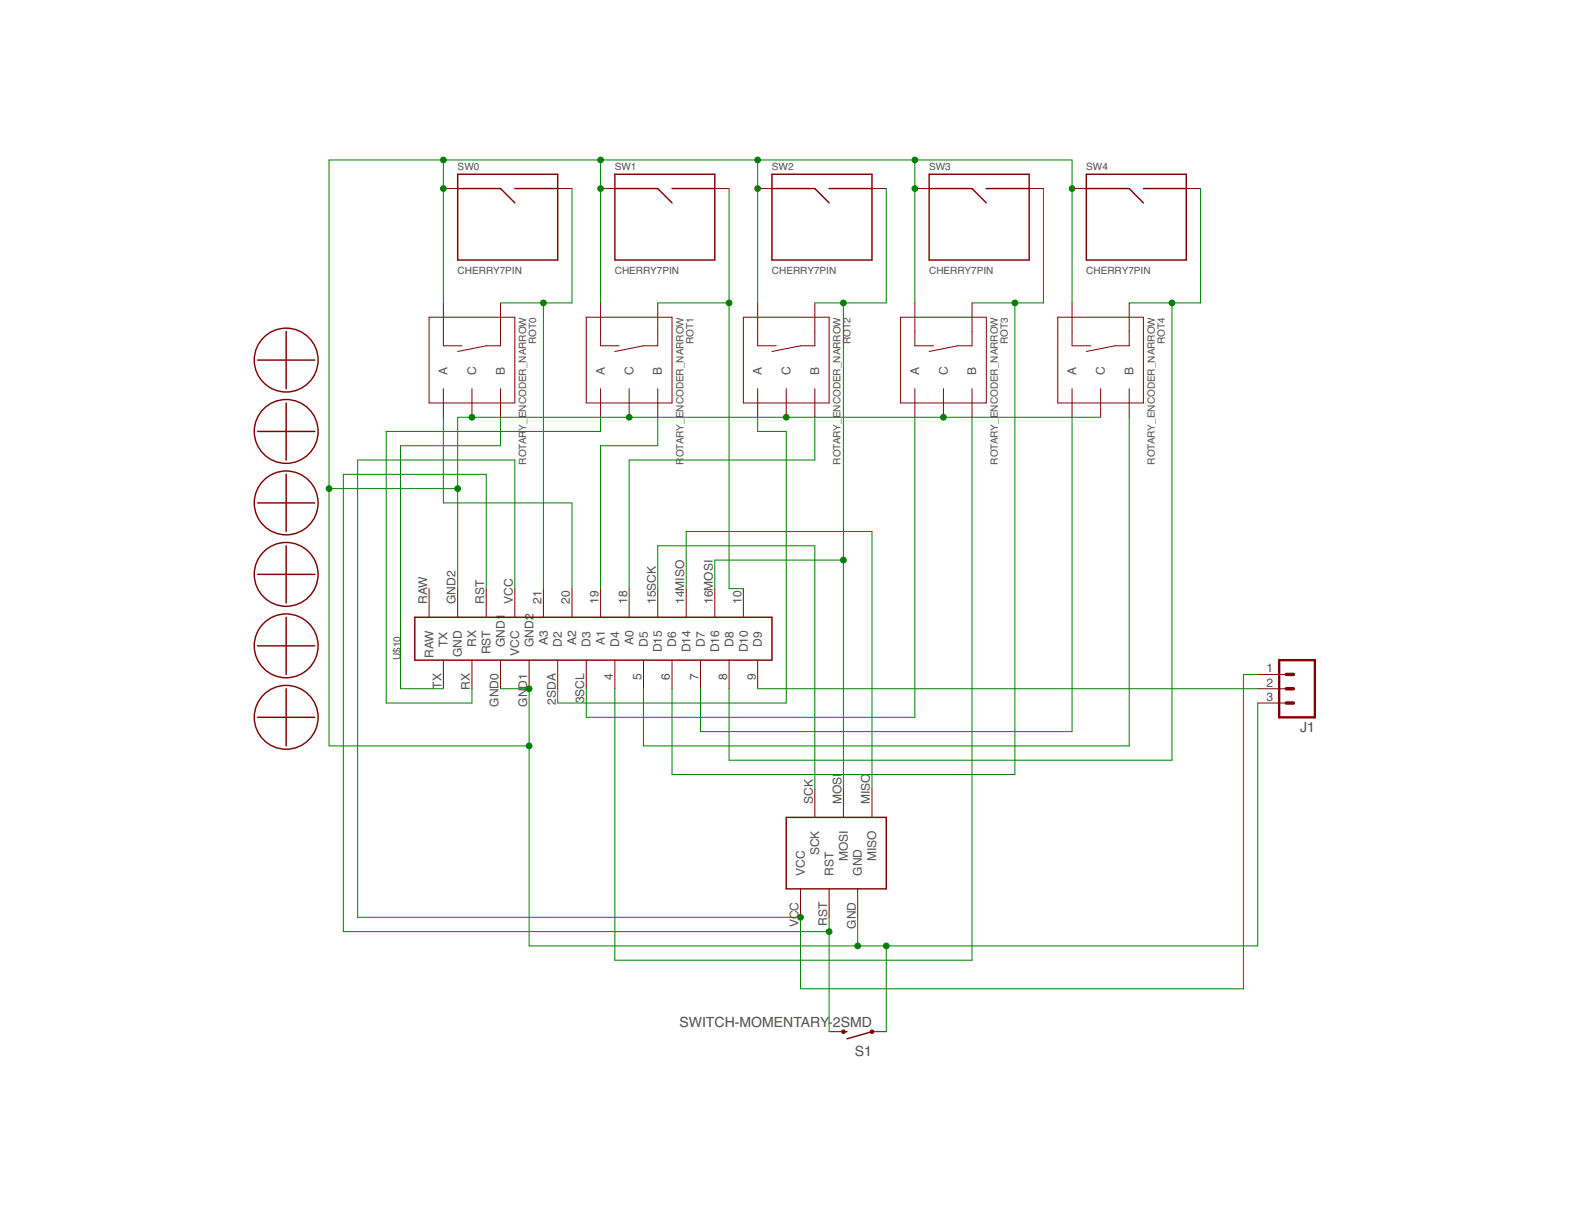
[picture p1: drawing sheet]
<?xml version="1.0" encoding="utf-8"?>
<!DOCTYPE eagle SYSTEM "eagle.dtd">
<!--
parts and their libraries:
SparkFun-Connectors: Licensing: Creative Commons ShareAlike 4.0 International - https://creativecommons.org/licenses/by-sa/4.0
-->
<eagle version="8.4.1">
<drawing>
<settings>
<setting alwaysvectorfont="no"/>
<setting verticaltext="up"/>
</settings>
<grid distance="0.1" unitdist="inch" unit="inch" style="lines" multiple="1" display="no" altdistance="0.01" altunitdist="inch" altunit="inch"/>
<schematic xreflabel="%F%N/%S.%C%R" xrefpart="/%S.%C%R">
<libraries>
<library name="GardnerCustom">
<symbols>
<symbol name="PROMICRO">
<pin name="D3" x="-10.16" y="0" length="middle"/>
<pin name="D2" x="-10.16" y="5.08" length="middle"/>
<pin name="GND2" x="-10.16" y="10.16" length="middle"/>
<pin name="GND1" x="-10.16" y="15.24" length="middle"/>
<pin name="RX" x="-10.16" y="20.32" length="middle"/>
<pin name="TX" x="-10.16" y="25.4" length="middle"/>
<pin name="D4" x="-10.16" y="-5.08" length="middle"/>
<pin name="D5" x="-10.16" y="-10.16" length="middle"/>
<pin name="D6" x="-10.16" y="-15.24" length="middle"/>
<pin name="D7" x="-10.16" y="-20.32" length="middle"/>
<pin name="D8" x="-10.16" y="-25.4" length="middle"/>
<pin name="D9" x="-10.16" y="-30.48" length="middle"/>
<pin name="D10" x="7.62" y="-27.94" length="middle" rot="R180"/>
<pin name="D16" x="7.62" y="-22.86" length="middle" rot="R180"/>
<pin name="D14" x="7.62" y="-17.78" length="middle" rot="R180"/>
<pin name="D15" x="7.62" y="-12.7" length="middle" rot="R180"/>
<pin name="A0" x="7.62" y="-7.62" length="middle" rot="R180"/>
<pin name="A1" x="7.62" y="-2.54" length="middle" rot="R180"/>
<pin name="A2" x="7.62" y="2.54" length="middle" rot="R180"/>
<pin name="A3" x="7.62" y="7.62" length="middle" rot="R180"/>
<pin name="VCC" x="7.62" y="12.7" length="middle" rot="R180"/>
<pin name="RST" x="7.62" y="17.78" length="middle" rot="R180"/>
<pin name="GND" x="7.62" y="22.86" length="middle" rot="R180"/>
<pin name="RAW" x="7.62" y="27.94" length="middle" rot="R180"/>
<wire x1="-5.08" y1="30.48" x2="-5.08" y2="-33.02" width="0.254" layer="94"/>
<wire x1="-5.08" y1="-33.02" x2="2.54" y2="-33.02" width="0.254" layer="94"/>
<wire x1="2.54" y1="-33.02" x2="2.54" y2="30.48" width="0.254" layer="94"/>
<wire x1="2.54" y1="30.48" x2="-5.08" y2="30.48" width="0.254" layer="94"/>
<text x="-5.08" y="33.02" size="1.27" layer="95">&gt;NAME</text>
</symbol>
<symbol name="ROT_ENCODER">
<pin name="SW+" x="-10.16" y="5.08" visible="off" length="middle"/>
<pin name="SW-" x="-10.16" y="-5.08" visible="off" length="middle"/>
<pin name="B" x="10.16" y="5.08" visible="pin" length="middle" rot="R180"/>
<pin name="C" x="10.16" y="0" visible="pin" length="middle" rot="R180"/>
<pin name="A" x="10.16" y="-5.08" visible="pin" length="middle" rot="R180"/>
<wire x1="-5.08" y1="5.08" x2="-2.54" y2="5.08" width="0.1524" layer="94"/>
<wire x1="-2.54" y1="5.08" x2="-2.54" y2="2.54" width="0.1524" layer="94"/>
<wire x1="-2.54" y1="2.54" x2="-1.524" y2="-2.54" width="0.1524" layer="94"/>
<wire x1="-5.08" y1="-5.08" x2="-2.54" y2="-5.08" width="0.1524" layer="94"/>
<wire x1="-2.54" y1="-5.08" x2="-2.54" y2="-1.778" width="0.1524" layer="94"/>
<wire x1="-7.62" y1="7.62" x2="7.62" y2="7.62" width="0.1524" layer="94"/>
<wire x1="7.62" y1="7.62" x2="7.62" y2="-7.62" width="0.1524" layer="94"/>
<wire x1="7.62" y1="-7.62" x2="-7.62" y2="-7.62" width="0.1524" layer="94"/>
<wire x1="-7.62" y1="-7.62" x2="-7.62" y2="7.62" width="0.1524" layer="94"/>
<text x="-7.62" y="10.16" size="1.27" layer="95">&gt;NAME</text>
<text x="-7.62" y="8.382" size="1.27" layer="96">&gt;VALUE</text>
</symbol>
<symbol name="BUTTONPAD_SMD">
<wire x1="10.16" y1="7.62" x2="10.16" y2="5.08" width="0.254" layer="94"/>
<wire x1="10.16" y1="5.08" x2="10.16" y2="-7.62" width="0.254" layer="94"/>
<wire x1="10.16" y1="-7.62" x2="-7.62" y2="-7.62" width="0.254" layer="94"/>
<wire x1="-7.62" y1="-7.62" x2="-7.62" y2="5.08" width="0.254" layer="94"/>
<wire x1="-7.62" y1="5.08" x2="-7.62" y2="7.62" width="0.254" layer="94"/>
<wire x1="-7.62" y1="7.62" x2="10.16" y2="7.62" width="0.254" layer="94"/>
<wire x1="-7.62" y1="5.08" x2="0" y2="5.08" width="0.254" layer="94"/>
<wire x1="0" y1="5.08" x2="2.54" y2="2.54" width="0.254" layer="94"/>
<wire x1="2.54" y1="5.08" x2="10.16" y2="5.08" width="0.254" layer="94"/>
<text x="-7.62" y="8.382" size="1.27" layer="95">&gt;NAME</text>
<text x="-7.62" y="-10.16" size="1.27" layer="95">&gt;VALUE</text>
<pin name="SIG2" x="12.7" y="5.08" visible="off" length="short" rot="R180"/>
<pin name="SIG1" x="-10.16" y="5.08" visible="off" length="short"/>
</symbol>
<symbol name="M3MOUNTING">
<circle x="0" y="0" radius="5.6796125" width="0.254" layer="94"/>
<wire x1="0" y1="5.08" x2="0" y2="-5.08" width="0.254" layer="94"/>
<wire x1="-5.08" y1="0" x2="5.08" y2="0" width="0.254" layer="94"/>
</symbol>
<symbol name="ICSP">
<wire x1="-12.7" y1="17.78" x2="-12.7" y2="0" width="0.254" layer="94"/>
<wire x1="-12.7" y1="0" x2="0" y2="0" width="0.254" layer="94"/>
<wire x1="0" y1="0" x2="0" y2="17.78" width="0.254" layer="94"/>
<wire x1="0" y1="17.78" x2="-12.7" y2="17.78" width="0.254" layer="94"/>
<pin name="MISO" x="-17.78" y="15.24" length="middle"/>
<pin name="GND" x="5.08" y="12.7" length="middle" rot="R180"/>
<pin name="MOSI" x="-17.78" y="10.16" length="middle"/>
<pin name="RST" x="5.08" y="7.62" length="middle" rot="R180"/>
<pin name="VCC" x="5.08" y="2.54" length="middle" rot="R180"/>
<pin name="SCK" x="-17.78" y="5.08" length="middle"/>
</symbol>
<symbol name="SWITCH-MOMENTARY-2">
<wire x1="1.905" y1="0" x2="2.54" y2="0" width="0.254" layer="94"/>
<wire x1="-2.54" y1="0" x2="1.905" y2="1.27" width="0.254" layer="94"/>
<circle x="-2.54" y="0" radius="0.127" width="0.4064" layer="94"/>
<circle x="2.54" y="0" radius="0.127" width="0.4064" layer="94"/>
<text x="-2.54" y="2.54" size="1.778" layer="95">&gt;NAME</text>
<text x="-2.54" y="-2.54" size="1.778" layer="96">&gt;VALUE</text>
<pin name="1" x="-5.08" y="0" visible="off" length="short" direction="pas" swaplevel="2"/>
<pin name="2" x="5.08" y="0" visible="off" length="short" direction="pas" swaplevel="1" rot="R180"/>
</symbol>
</symbols>
<devicesets>
<deviceset name="ROTARY_ENCODER_NARROW">
<gates>
<gate name="G$1" symbol="ROT_ENCODER" x="0" y="0"/>
</gates>
<devices>
<device name="" package="ROTARY_ENC_NARROW">
<connects>
<connect gate="G$1" pin="A" pad="A"/>
<connect gate="G$1" pin="B" pad="B"/>
<connect gate="G$1" pin="C" pad="C"/>
<connect gate="G$1" pin="SW+" pad="SW+"/>
<connect gate="G$1" pin="SW-" pad="SW-"/>
</connects>
<technologies>
<technology name=""/>
</technologies>
</device>
</devices>
</deviceset>
<deviceset name="CHERRY7PIN">
<gates>
<gate name="G$1" symbol="BUTTONPAD_SMD" x="0" y="7.62"/>
</gates>
<devices>
<device name="" package="CHERRY5HOLE">
<connects>
<connect gate="G$1" pin="SIG1" pad="P$1"/>
<connect gate="G$1" pin="SIG2" pad="P$2"/>
</connects>
<technologies>
<technology name=""/>
</technologies>
</device>
</devices>
</deviceset>
<deviceset name="PROMICROLOCK">
<gates>
<gate name="G$1" symbol="PROMICRO" x="5.08" y="-30.48"/>
</gates>
<devices>
<device name="" package="PROMICRO-LOCK">
<connects>
<connect gate="G$1" pin="A0" pad="18"/>
<connect gate="G$1" pin="A1" pad="19"/>
<connect gate="G$1" pin="A2" pad="20"/>
<connect gate="G$1" pin="A3" pad="21"/>
<connect gate="G$1" pin="D10" pad="10"/>
<connect gate="G$1" pin="D14" pad="14MISO"/>
<connect gate="G$1" pin="D15" pad="15SCK"/>
<connect gate="G$1" pin="D16" pad="16MOSI"/>
<connect gate="G$1" pin="D2" pad="2SDA"/>
<connect gate="G$1" pin="D3" pad="3SCL"/>
<connect gate="G$1" pin="D4" pad="4"/>
<connect gate="G$1" pin="D5" pad="5"/>
<connect gate="G$1" pin="D6" pad="6"/>
<connect gate="G$1" pin="D7" pad="7"/>
<connect gate="G$1" pin="D8" pad="8"/>
<connect gate="G$1" pin="D9" pad="9"/>
<connect gate="G$1" pin="GND" pad="GND2"/>
<connect gate="G$1" pin="GND1" pad="GND0"/>
<connect gate="G$1" pin="GND2" pad="GND1"/>
<connect gate="G$1" pin="RAW" pad="RAW"/>
<connect gate="G$1" pin="RST" pad="RST"/>
<connect gate="G$1" pin="RX" pad="RX"/>
<connect gate="G$1" pin="TX" pad="TX"/>
<connect gate="G$1" pin="VCC" pad="VCC"/>
</connects>
<technologies>
<technology name=""/>
</technologies>
</device>
</devices>
</deviceset>
<deviceset name="M2MOUNT">
<gates>
<gate name="G$1" symbol="M3MOUNTING" x="0" y="0"/>
</gates>
<devices>
<device name="" package="M2MOUNT">
<technologies>
<technology name=""/>
</technologies>
</device>
</devices>
</deviceset>
<deviceset name="ICSP">
<gates>
<gate name="G$1" symbol="ICSP" x="35.56" y="-20.32"/>
</gates>
<devices>
<device name="" package="ICSP">
<connects>
<connect gate="G$1" pin="GND" pad="GND"/>
<connect gate="G$1" pin="MISO" pad="MISO"/>
<connect gate="G$1" pin="MOSI" pad="MOSI"/>
<connect gate="G$1" pin="RST" pad="RST"/>
<connect gate="G$1" pin="SCK" pad="SCK"/>
<connect gate="G$1" pin="VCC" pad="VCC"/>
</connects>
<technologies>
<technology name=""/>
</technologies>
</device>
</devices>
</deviceset>
<deviceset name="SWITCH-MOMENTARY-2" prefix="S">
<gates>
<gate name="G$1" symbol="SWITCH-MOMENTARY-2" x="0" y="0"/>
</gates>
<devices>
<device name="PTH" package="TACTILE-PTH">
<connects>
<connect gate="G$1" pin="1" pad="1"/>
<connect gate="G$1" pin="2" pad="3"/>
</connects>
<technologies>
<technology name=""/>
</technologies>
</device>
<device name="SMD" package="TACTILE_SWITCH_SMD">
<connects>
<connect gate="G$1" pin="1" pad="1"/>
<connect gate="G$1" pin="2" pad="3"/>
</connects>
<technologies>
<technology name="">
<attribute name="PROD_ID" value="SWCH-08247" constant="no"/>
</technology>
</technologies>
</device>
<device name="SMD-2" package="TACTILE_SWITCH_SMD-2">
<connects>
<connect gate="G$1" pin="1" pad="2"/>
<connect gate="G$1" pin="2" pad="1"/>
</connects>
<technologies>
<technology name=""/>
</technologies>
</device>
<device name="12MM" package="TACTILE-PTH-12MM">
<connects>
<connect gate="G$1" pin="1" pad="1"/>
<connect gate="G$1" pin="2" pad="3"/>
</connects>
<technologies>
<technology name="">
<attribute name="PROD_ID" value="SWCH-09185" constant="no"/>
</technology>
</technologies>
</device>
<device name="-SMD-1101NE" package="TACTILE-SWITCH-1101NE">
<connects>
<connect gate="G$1" pin="1" pad="P$1"/>
<connect gate="G$1" pin="2" pad="P$2"/>
</connects>
<technologies>
<technology name=""/>
</technologies>
</device>
<device name="PTH_REED" package="REED_SWITCH_PTH">
<connects>
<connect gate="G$1" pin="1" pad="P$1"/>
<connect gate="G$1" pin="2" pad="P$2"/>
</connects>
<technologies>
<technology name=""/>
</technologies>
</device>
<device name="SMD-4" package="TACTILE_SWITCH_TALL">
<connects>
<connect gate="G$1" pin="1" pad="A2"/>
<connect gate="G$1" pin="2" pad="B2"/>
</connects>
<technologies>
<technology name=""/>
</technologies>
</device>
<device name="PTH_REED2" package="REED_SWITCH_PLASTIC">
<connects>
<connect gate="G$1" pin="1" pad="P$1"/>
<connect gate="G$1" pin="2" pad="P$2"/>
</connects>
<technologies>
<technology name=""/>
</technologies>
</device>
<device name="SIDE_EZ" package="TACTILE-PTH-SIDEEZ">
<connects>
<connect gate="G$1" pin="1" pad="1"/>
<connect gate="G$1" pin="2" pad="2"/>
</connects>
<technologies>
<technology name=""/>
</technologies>
</device>
<device name="SMD-3" package="TACTILE_SWITCH_SMD-3">
<connects>
<connect gate="G$1" pin="1" pad="1"/>
<connect gate="G$1" pin="2" pad="4"/>
</connects>
<technologies>
<technology name=""/>
</technologies>
</device>
<device name="SMD-12MM" package="TACTILE-SMD-12MM">
<connects>
<connect gate="G$1" pin="1" pad="1"/>
<connect gate="G$1" pin="2" pad="3"/>
</connects>
<technologies>
<technology name=""/>
</technologies>
</device>
<device name="PTH_EZ" package="TACTILE-PTH-EZ">
<connects>
<connect gate="G$1" pin="1" pad="1"/>
<connect gate="G$1" pin="2" pad="3"/>
</connects>
<technologies>
<technology name=""/>
</technologies>
</device>
</devices>
</deviceset>
</devicesets>
</library>
<library name="SparkFun-Connectors">
<symbols>
<symbol name="M03">
<wire x1="3.81" y1="-5.08" x2="-2.54" y2="-5.08" width="0.4064" layer="94"/>
<wire x1="1.27" y1="2.54" x2="2.54" y2="2.54" width="0.6096" layer="94"/>
<wire x1="1.27" y1="0" x2="2.54" y2="0" width="0.6096" layer="94"/>
<wire x1="1.27" y1="-2.54" x2="2.54" y2="-2.54" width="0.6096" layer="94"/>
<wire x1="-2.54" y1="5.08" x2="-2.54" y2="-5.08" width="0.4064" layer="94"/>
<wire x1="3.81" y1="-5.08" x2="3.81" y2="5.08" width="0.4064" layer="94"/>
<wire x1="-2.54" y1="5.08" x2="3.81" y2="5.08" width="0.4064" layer="94"/>
<text x="-2.54" y="-7.62" size="1.778" layer="96">&gt;VALUE</text>
<text x="-2.54" y="5.842" size="1.778" layer="95">&gt;NAME</text>
<pin name="1" x="7.62" y="-2.54" visible="pad" length="middle" direction="pas" swaplevel="1" rot="R180"/>
<pin name="2" x="7.62" y="0" visible="pad" length="middle" direction="pas" swaplevel="1" rot="R180"/>
<pin name="3" x="7.62" y="2.54" visible="pad" length="middle" direction="pas" swaplevel="1" rot="R180"/>
</symbol>
</symbols>
<devicesets>
<deviceset name="M03" prefix="J" uservalue="yes">
<gates>
<gate name="G$1" symbol="M03" x="-2.54" y="0"/>
</gates>
<devices>
<device name="PTH" package="1X03">
<connects>
<connect gate="G$1" pin="1" pad="1"/>
<connect gate="G$1" pin="2" pad="2"/>
<connect gate="G$1" pin="3" pad="3"/>
</connects>
<technologies>
<technology name=""/>
</technologies>
</device>
<device name="POLAR" package="MOLEX-1X3">
<connects>
<connect gate="G$1" pin="1" pad="1"/>
<connect gate="G$1" pin="2" pad="2"/>
<connect gate="G$1" pin="3" pad="3"/>
</connects>
<technologies>
<technology name=""/>
</technologies>
</device>
<device name="SCREW" package="SCREWTERMINAL-3.5MM-3">
<connects>
<connect gate="G$1" pin="1" pad="1"/>
<connect gate="G$1" pin="2" pad="2"/>
<connect gate="G$1" pin="3" pad="3"/>
</connects>
<technologies>
<technology name="">
<attribute name="PROD_ID" value="CONN-08288" constant="no"/>
</technology>
</technologies>
</device>
<device name="LOCK" package="1X03_LOCK">
<connects>
<connect gate="G$1" pin="1" pad="1"/>
<connect gate="G$1" pin="2" pad="2"/>
<connect gate="G$1" pin="3" pad="3"/>
</connects>
<technologies>
<technology name=""/>
</technologies>
</device>
<device name="LOCK_LONGPADS" package="1X03_LOCK_LONGPADS">
<connects>
<connect gate="G$1" pin="1" pad="1"/>
<connect gate="G$1" pin="2" pad="2"/>
<connect gate="G$1" pin="3" pad="3"/>
</connects>
<technologies>
<technology name=""/>
</technologies>
</device>
<device name="POLAR_LOCK" package="MOLEX-1X3_LOCK">
<connects>
<connect gate="G$1" pin="1" pad="1"/>
<connect gate="G$1" pin="2" pad="2"/>
<connect gate="G$1" pin="3" pad="3"/>
</connects>
<technologies>
<technology name=""/>
</technologies>
</device>
<device name="SCREW_LOCK" package="SCREWTERMINAL-3.5MM-3_LOCK.007S">
<connects>
<connect gate="G$1" pin="1" pad="1"/>
<connect gate="G$1" pin="2" pad="2"/>
<connect gate="G$1" pin="3" pad="3"/>
</connects>
<technologies>
<technology name="">
<attribute name="PROD_ID" value="CONN-08288" constant="no"/>
</technology>
</technologies>
</device>
<device name="1X03_NO_SILK" package="1X03_NO_SILK">
<connects>
<connect gate="G$1" pin="1" pad="1"/>
<connect gate="G$1" pin="2" pad="2"/>
<connect gate="G$1" pin="3" pad="3"/>
</connects>
<technologies>
<technology name=""/>
</technologies>
</device>
<device name="LONGPADS" package="1X03_LONGPADS">
<connects>
<connect gate="G$1" pin="1" pad="1"/>
<connect gate="G$1" pin="2" pad="2"/>
<connect gate="G$1" pin="3" pad="3"/>
</connects>
<technologies>
<technology name=""/>
</technologies>
</device>
<device name="JST-PTH" package="JST-3-PTH">
<connects>
<connect gate="G$1" pin="1" pad="1"/>
<connect gate="G$1" pin="2" pad="2"/>
<connect gate="G$1" pin="3" pad="3"/>
</connects>
<technologies>
<technology name="">
<attribute name="SKU" value="PRT-09915" constant="no"/>
</technology>
</technologies>
</device>
<device name="POGO_PIN_HOLES_ONLY" package="1X03_PP_HOLES_ONLY">
<connects>
<connect gate="G$1" pin="1" pad="1"/>
<connect gate="G$1" pin="2" pad="2"/>
<connect gate="G$1" pin="3" pad="3"/>
</connects>
<technologies>
<technology name=""/>
</technologies>
</device>
<device name="-SCREW-5MM" package="SCREWTERMINAL-5MM-3">
<connects>
<connect gate="G$1" pin="1" pad="1"/>
<connect gate="G$1" pin="2" pad="2"/>
<connect gate="G$1" pin="3" pad="3"/>
</connects>
<technologies>
<technology name="">
<attribute name="STOREFRONT_ID" value="PRT-08433" constant="no"/>
</technology>
</technologies>
</device>
<device name="LOCK_NO_SILK" package="1X03_LOCK_NO_SILK">
<connects>
<connect gate="G$1" pin="1" pad="1"/>
<connect gate="G$1" pin="2" pad="2"/>
<connect gate="G$1" pin="3" pad="3"/>
</connects>
<technologies>
<technology name=""/>
</technologies>
</device>
<device name="JST-SMD" package="JST-3-SMD">
<connects>
<connect gate="G$1" pin="1" pad="1"/>
<connect gate="G$1" pin="2" pad="2"/>
<connect gate="G$1" pin="3" pad="3"/>
</connects>
<technologies>
<technology name="">
<attribute name="PROD_ID" value="CONN-12591" constant="no"/>
<attribute name="VALUE" value="3-PIN SMD" constant="no"/>
</technology>
</technologies>
</device>
<device name="SMD" package="1X03-1MM-RA">
<connects>
<connect gate="G$1" pin="1" pad="1"/>
<connect gate="G$1" pin="2" pad="2"/>
<connect gate="G$1" pin="3" pad="3"/>
</connects>
<technologies>
<technology name=""/>
</technologies>
</device>
<device name="SMD_RA_FEMALE" package="1X03_SMD_RA_FEMALE">
<connects>
<connect gate="G$1" pin="1" pad="1"/>
<connect gate="G$1" pin="2" pad="2"/>
<connect gate="G$1" pin="3" pad="3"/>
</connects>
<technologies>
<technology name="">
<attribute name="PROD_ID" value="CONN-10926"/>
<attribute name="VALUE" value="1x3 RA Female .1&quot;"/>
</technology>
</technologies>
</device>
<device name="SMD_RA_MALE" package="1X03_SMD_RA_MALE">
<connects>
<connect gate="G$1" pin="1" pad="1"/>
<connect gate="G$1" pin="2" pad="2"/>
<connect gate="G$1" pin="3" pad="3"/>
</connects>
<technologies>
<technology name="">
<attribute name="PROD_ID" value="CONN-10925"/>
</technology>
</technologies>
</device>
<device name="SMD_RA_MALE_POST" package="1X03_SMD_RA_MALE_POST">
<connects>
<connect gate="G$1" pin="1" pad="1"/>
<connect gate="G$1" pin="2" pad="2"/>
<connect gate="G$1" pin="3" pad="3"/>
</connects>
<technologies>
<technology name=""/>
</technologies>
</device>
<device name="JST-PTH-VERT" package="JST-3-PTH-VERT">
<connects>
<connect gate="G$1" pin="1" pad="1"/>
<connect gate="G$1" pin="2" pad="2"/>
<connect gate="G$1" pin="3" pad="3"/>
</connects>
<technologies>
<technology name=""/>
</technologies>
</device>
<device name="1X03_SMD_RA_MALE_POST_SMALLER" package="1X03_SMD_RA_MALE_POST_SMALLER">
<connects>
<connect gate="G$1" pin="1" pad="1"/>
<connect gate="G$1" pin="2" pad="2"/>
<connect gate="G$1" pin="3" pad="3"/>
</connects>
<technologies>
<technology name=""/>
</technologies>
</device>
<device name="1X03_SMD_RA_MALE_POST_SMALLEST" package="1X03_SMD_RA_MALE_POST_SMALLEST">
<connects>
<connect gate="G$1" pin="1" pad="1"/>
<connect gate="G$1" pin="2" pad="2"/>
<connect gate="G$1" pin="3" pad="3"/>
</connects>
<technologies>
<technology name=""/>
</technologies>
</device>
</devices>
</deviceset>
</devicesets>
</library>
</libraries>
<attributes>
</attributes>
<variantdefs>
</variantdefs>
<classes>
<class number="0" name="default" width="0" drill="0">
</class>
</classes>
<parts>
<part name="ROT0" library="GardnerCustom" deviceset="ROTARY_ENCODER_NARROW" device=""/>
<part name="ROT1" library="GardnerCustom" deviceset="ROTARY_ENCODER_NARROW" device=""/>
<part name="ROT2" library="GardnerCustom" deviceset="ROTARY_ENCODER_NARROW" device=""/>
<part name="SW0" library="GardnerCustom" deviceset="CHERRY7PIN" device=""/>
<part name="SW1" library="GardnerCustom" deviceset="CHERRY7PIN" device=""/>
<part name="SW2" library="GardnerCustom" deviceset="CHERRY7PIN" device=""/>
<part name="SW3" library="GardnerCustom" deviceset="CHERRY7PIN" device=""/>
<part name="SW4" library="GardnerCustom" deviceset="CHERRY7PIN" device=""/>
<part name="U$10" library="GardnerCustom" deviceset="PROMICROLOCK" device=""/>
<part name="U$6" library="GardnerCustom" deviceset="M2MOUNT" device=""/>
<part name="U$11" library="GardnerCustom" deviceset="M2MOUNT" device=""/>
<part name="U$12" library="GardnerCustom" deviceset="M2MOUNT" device=""/>
<part name="U$13" library="GardnerCustom" deviceset="M2MOUNT" device=""/>
<part name="U$15" library="GardnerCustom" deviceset="M2MOUNT" device=""/>
<part name="U$17" library="GardnerCustom" deviceset="M2MOUNT" device=""/>
<part name="ROT3" library="GardnerCustom" deviceset="ROTARY_ENCODER_NARROW" device=""/>
<part name="ROT4" library="GardnerCustom" deviceset="ROTARY_ENCODER_NARROW" device=""/>
<part name="U$1" library="GardnerCustom" deviceset="ICSP" device=""/>
<part name="S1" library="GardnerCustom" deviceset="SWITCH-MOMENTARY-2" device="SMD"/>
<part name="J1" library="SparkFun-Connectors" deviceset="M03" device="1X03_NO_SILK"/>
</parts>
<sheets>
<sheet>
<plain>
</plain>
<instances>
<instance part="ROT0" gate="G$1" x="5.08" y="53.34" smashed="yes" rot="R270">
<attribute name="NAME" x="15.24" y="60.96" size="1.27" layer="95" rot="R270"/>
<attribute name="VALUE" x="13.462" y="60.96" size="1.27" layer="96" rot="R270"/>
</instance>
<instance part="ROT1" gate="G$1" x="33.02" y="53.34" smashed="yes" rot="R270">
<attribute name="NAME" x="43.18" y="60.96" size="1.27" layer="95" rot="R270"/>
<attribute name="VALUE" x="41.402" y="60.96" size="1.27" layer="96" rot="R270"/>
</instance>
<instance part="ROT2" gate="G$1" x="60.96" y="53.34" smashed="yes" rot="R270">
<attribute name="NAME" x="71.12" y="60.96" size="1.27" layer="95" rot="R270"/>
<attribute name="VALUE" x="69.342" y="60.96" size="1.27" layer="96" rot="R270"/>
</instance>
<instance part="SW0" gate="G$1" x="10.16" y="78.74" smashed="yes">
<attribute name="NAME" x="2.54" y="87.122" size="1.27" layer="95"/>
<attribute name="VALUE" x="2.54" y="68.58" size="1.27" layer="95"/>
</instance>
<instance part="SW1" gate="G$1" x="38.1" y="78.74" smashed="yes">
<attribute name="NAME" x="30.48" y="87.122" size="1.27" layer="95"/>
<attribute name="VALUE" x="30.48" y="68.58" size="1.27" layer="95"/>
</instance>
<instance part="SW2" gate="G$1" x="66.04" y="78.74" smashed="yes">
<attribute name="NAME" x="58.42" y="87.122" size="1.27" layer="95"/>
<attribute name="VALUE" x="58.42" y="68.58" size="1.27" layer="95"/>
</instance>
<instance part="SW3" gate="G$1" x="93.98" y="78.74" smashed="yes">
<attribute name="NAME" x="86.36" y="87.122" size="1.27" layer="95"/>
<attribute name="VALUE" x="86.36" y="68.58" size="1.27" layer="95"/>
</instance>
<instance part="SW4" gate="G$1" x="121.92" y="78.74" smashed="yes">
<attribute name="NAME" x="114.3" y="87.122" size="1.27" layer="95"/>
<attribute name="VALUE" x="114.3" y="68.58" size="1.27" layer="95"/>
</instance>
<instance part="U$10" gate="G$1" x="25.4" y="5.08" smashed="yes" rot="R90">
<attribute name="NAME" x="-7.62" y="0" size="1.27" layer="95" rot="R90"/>
</instance>
<instance part="U$6" gate="G$1" x="-27.94" y="-10.16" smashed="yes" rot="R90"/>
<instance part="U$11" gate="G$1" x="-27.94" y="2.54" smashed="yes" rot="R90"/>
<instance part="U$12" gate="G$1" x="-27.94" y="15.24" smashed="yes" rot="R90"/>
<instance part="U$13" gate="G$1" x="-27.94" y="27.94" smashed="yes" rot="R90"/>
<instance part="U$15" gate="G$1" x="-27.94" y="40.64" smashed="yes" rot="R90"/>
<instance part="U$17" gate="G$1" x="-27.94" y="53.34" smashed="yes" rot="R90"/>
<instance part="ROT3" gate="G$1" x="88.9" y="53.34" smashed="yes" rot="R270">
<attribute name="NAME" x="99.06" y="60.96" size="1.27" layer="95" rot="R270"/>
<attribute name="VALUE" x="97.282" y="60.96" size="1.27" layer="96" rot="R270"/>
</instance>
<instance part="ROT4" gate="G$1" x="116.84" y="53.34" smashed="yes" rot="R270">
<attribute name="NAME" x="127" y="60.96" size="1.27" layer="95" rot="R270"/>
<attribute name="VALUE" x="125.222" y="60.96" size="1.27" layer="96" rot="R270"/>
</instance>
<instance part="U$1" gate="G$1" x="60.96" y="-40.64" smashed="yes" rot="R270"/>
<instance part="S1" gate="G$1" x="73.66" y="-66.04" smashed="yes" rot="R180">
<attribute name="NAME" x="76.2" y="-68.58" size="1.778" layer="95" rot="R180"/>
<attribute name="VALUE" x="76.2" y="-63.5" size="1.778" layer="96" rot="R180"/>
</instance>
<instance part="J1" gate="G$1" x="152.4" y="-5.08" smashed="yes" rot="R180">
<attribute name="VALUE" x="154.94" y="2.54" size="1.778" layer="96" rot="R180"/>
<attribute name="NAME" x="154.94" y="-10.922" size="1.778" layer="95" rot="R180"/>
</instance>
</instances>
<busses>
</busses>
<nets>
<net name="6" class="0">
<segment>
<pinref part="ROT3" gate="G$1" pin="SW+"/>
<pinref part="SW3" gate="G$1" pin="SIG2"/>
<wire x1="93.98" y1="63.5" x2="101.6" y2="63.5" width="0.1524" layer="91"/>
<wire x1="101.6" y1="63.5" x2="106.68" y2="63.5" width="0.1524" layer="91"/>
<wire x1="106.68" y1="63.5" x2="106.68" y2="83.82" width="0.1524" layer="91"/>
<junction x="101.6" y="63.5"/>
<pinref part="U$10" gate="G$1" pin="D6"/>
<wire x1="40.64" y1="-5.08" x2="40.64" y2="-20.32" width="0.1524" layer="91"/>
<wire x1="40.64" y1="-20.32" x2="101.6" y2="-20.32" width="0.1524" layer="91"/>
<wire x1="101.6" y1="-20.32" x2="101.6" y2="63.5" width="0.1524" layer="91"/>
</segment>
</net>
<net name="8" class="0">
<segment>
<pinref part="ROT4" gate="G$1" pin="SW+"/>
<pinref part="SW4" gate="G$1" pin="SIG2"/>
<wire x1="121.92" y1="63.5" x2="129.54" y2="63.5" width="0.1524" layer="91"/>
<wire x1="129.54" y1="63.5" x2="134.62" y2="63.5" width="0.1524" layer="91"/>
<wire x1="134.62" y1="63.5" x2="134.62" y2="83.82" width="0.1524" layer="91"/>
<junction x="129.54" y="63.5"/>
<pinref part="U$10" gate="G$1" pin="D8"/>
<wire x1="50.8" y1="-5.08" x2="50.8" y2="-17.78" width="0.1524" layer="91"/>
<wire x1="50.8" y1="-17.78" x2="129.54" y2="-17.78" width="0.1524" layer="91"/>
<wire x1="129.54" y1="-17.78" x2="129.54" y2="63.5" width="0.1524" layer="91"/>
</segment>
</net>
<net name="RX" class="0">
<segment>
<pinref part="ROT1" gate="G$1" pin="A"/>
<wire x1="27.94" y1="43.18" x2="27.94" y2="40.64" width="0.1524" layer="91"/>
<wire x1="27.94" y1="40.64" x2="-10.16" y2="40.64" width="0.1524" layer="91"/>
<wire x1="-10.16" y1="40.64" x2="-10.16" y2="-7.62" width="0.1524" layer="91"/>
<pinref part="U$10" gate="G$1" pin="RX"/>
<wire x1="-10.16" y1="-7.62" x2="5.08" y2="-7.62" width="0.1524" layer="91"/>
<wire x1="5.08" y1="-7.62" x2="5.08" y2="-5.08" width="0.1524" layer="91"/>
</segment>
</net>
<net name="2" class="0">
<segment>
<pinref part="U$10" gate="G$1" pin="D2"/>
<wire x1="20.32" y1="-5.08" x2="20.32" y2="-7.62" width="0.1524" layer="91"/>
<wire x1="20.32" y1="-7.62" x2="60.96" y2="-7.62" width="0.1524" layer="91"/>
<wire x1="60.96" y1="-7.62" x2="60.96" y2="40.64" width="0.1524" layer="91"/>
<wire x1="60.96" y1="40.64" x2="55.88" y2="40.64" width="0.1524" layer="91"/>
<pinref part="ROT2" gate="G$1" pin="A"/>
<wire x1="55.88" y1="40.64" x2="55.88" y2="43.18" width="0.1524" layer="91"/>
</segment>
</net>
<net name="3" class="0">
<segment>
<pinref part="U$10" gate="G$1" pin="D3"/>
<wire x1="25.4" y1="-5.08" x2="25.4" y2="-10.16" width="0.1524" layer="91"/>
<wire x1="25.4" y1="-10.16" x2="83.82" y2="-10.16" width="0.1524" layer="91"/>
<pinref part="ROT3" gate="G$1" pin="A"/>
<wire x1="83.82" y1="43.18" x2="83.82" y2="-10.16" width="0.1524" layer="91"/>
</segment>
</net>
<net name="7" class="0">
<segment>
<pinref part="U$10" gate="G$1" pin="D7"/>
<wire x1="45.72" y1="-5.08" x2="45.72" y2="-12.7" width="0.1524" layer="91"/>
<pinref part="ROT4" gate="G$1" pin="A"/>
<wire x1="45.72" y1="-12.7" x2="111.76" y2="-12.7" width="0.1524" layer="91"/>
<wire x1="111.76" y1="-12.7" x2="111.76" y2="43.18" width="0.1524" layer="91"/>
</segment>
</net>
<net name="4" class="0">
<segment>
<pinref part="U$10" gate="G$1" pin="D4"/>
<wire x1="30.48" y1="-5.08" x2="30.48" y2="-53.34" width="0.1524" layer="91"/>
<pinref part="ROT3" gate="G$1" pin="B"/>
<wire x1="30.48" y1="-53.34" x2="93.98" y2="-53.34" width="0.1524" layer="91"/>
<wire x1="93.98" y1="-53.34" x2="93.98" y2="43.18" width="0.1524" layer="91"/>
</segment>
</net>
<net name="SCK" class="0">
<segment>
<pinref part="U$10" gate="G$1" pin="D15"/>
<pinref part="U$1" gate="G$1" pin="SCK"/>
<wire x1="38.1" y1="20.32" x2="38.1" y2="12.7" width="0.1524" layer="91"/>
<wire x1="38.1" y1="20.32" x2="66.04" y2="20.32" width="0.1524" layer="91"/>
<wire x1="66.04" y1="20.32" x2="66.04" y2="-22.86" width="0.1524" layer="91"/>
</segment>
</net>
<net name="MISO" class="0">
<segment>
<pinref part="U$10" gate="G$1" pin="D14"/>
<wire x1="43.18" y1="12.7" x2="43.18" y2="22.86" width="0.1524" layer="91"/>
<pinref part="U$1" gate="G$1" pin="MISO"/>
<wire x1="43.18" y1="22.86" x2="76.2" y2="22.86" width="0.1524" layer="91"/>
<wire x1="76.2" y1="22.86" x2="76.2" y2="-22.86" width="0.1524" layer="91"/>
</segment>
</net>
<net name="MOSI" class="0">
<segment>
<pinref part="U$10" gate="G$1" pin="D16"/>
<wire x1="48.26" y1="12.7" x2="48.26" y2="17.78" width="0.1524" layer="91"/>
<pinref part="U$1" gate="G$1" pin="MOSI"/>
<wire x1="48.26" y1="17.78" x2="71.12" y2="17.78" width="0.1524" layer="91"/>
<wire x1="71.12" y1="17.78" x2="71.12" y2="-22.86" width="0.1524" layer="91"/>
<pinref part="ROT2" gate="G$1" pin="SW+"/>
<pinref part="SW2" gate="G$1" pin="SIG2"/>
<wire x1="66.04" y1="63.5" x2="71.12" y2="63.5" width="0.1524" layer="91"/>
<wire x1="71.12" y1="63.5" x2="78.74" y2="63.5" width="0.1524" layer="91"/>
<wire x1="78.74" y1="63.5" x2="78.74" y2="83.82" width="0.1524" layer="91"/>
<wire x1="71.12" y1="17.78" x2="71.12" y2="63.5" width="0.1524" layer="91"/>
<junction x="71.12" y="17.78"/>
<junction x="71.12" y="63.5"/>
</segment>
</net>
<net name="5" class="0">
<segment>
<pinref part="U$10" gate="G$1" pin="D5"/>
<wire x1="35.56" y1="-5.08" x2="35.56" y2="-15.24" width="0.1524" layer="91"/>
<pinref part="ROT4" gate="G$1" pin="B"/>
<wire x1="35.56" y1="-15.24" x2="121.92" y2="-15.24" width="0.1524" layer="91"/>
<wire x1="121.92" y1="-15.24" x2="121.92" y2="43.18" width="0.1524" layer="91"/>
</segment>
</net>
<net name="VCC" class="0">
<segment>
<pinref part="U$10" gate="G$1" pin="VCC"/>
<wire x1="12.7" y1="12.7" x2="12.7" y2="35.56" width="0.1524" layer="91"/>
<wire x1="12.7" y1="35.56" x2="-15.24" y2="35.56" width="0.1524" layer="91"/>
<pinref part="U$1" gate="G$1" pin="VCC"/>
<wire x1="-15.24" y1="35.56" x2="-15.24" y2="-45.72" width="0.1524" layer="91"/>
<wire x1="-15.24" y1="-45.72" x2="63.5" y2="-45.72" width="0.1524" layer="91"/>
<pinref part="J1" gate="G$1" pin="1"/>
<wire x1="144.78" y1="-2.54" x2="142.24" y2="-2.54" width="0.1524" layer="91"/>
<wire x1="142.24" y1="-2.54" x2="142.24" y2="-58.42" width="0.1524" layer="91"/>
<wire x1="142.24" y1="-58.42" x2="63.5" y2="-58.42" width="0.1524" layer="91"/>
<wire x1="63.5" y1="-58.42" x2="63.5" y2="-45.72" width="0.1524" layer="91"/>
<junction x="63.5" y="-45.72"/>
</segment>
</net>
<net name="RST" class="0">
<segment>
<pinref part="U$10" gate="G$1" pin="RST"/>
<wire x1="7.62" y1="12.7" x2="7.62" y2="33.02" width="0.1524" layer="91"/>
<wire x1="7.62" y1="33.02" x2="-17.78" y2="33.02" width="0.1524" layer="91"/>
<wire x1="-17.78" y1="33.02" x2="-17.78" y2="-48.26" width="0.1524" layer="91"/>
<wire x1="-17.78" y1="-48.26" x2="68.58" y2="-48.26" width="0.1524" layer="91"/>
<pinref part="U$1" gate="G$1" pin="RST"/>
<wire x1="68.58" y1="-48.26" x2="68.58" y2="-45.72" width="0.1524" layer="91"/>
<pinref part="S1" gate="G$1" pin="2"/>
<wire x1="68.58" y1="-48.26" x2="68.58" y2="-66.04" width="0.1524" layer="91"/>
<junction x="68.58" y="-48.26"/>
</segment>
</net>
<net name="21" class="0">
<segment>
<pinref part="ROT0" gate="G$1" pin="SW+"/>
<pinref part="SW0" gate="G$1" pin="SIG2"/>
<wire x1="10.16" y1="63.5" x2="17.78" y2="63.5" width="0.1524" layer="91"/>
<wire x1="17.78" y1="63.5" x2="22.86" y2="63.5" width="0.1524" layer="91"/>
<wire x1="22.86" y1="63.5" x2="22.86" y2="83.82" width="0.1524" layer="91"/>
<pinref part="U$10" gate="G$1" pin="A3"/>
<wire x1="17.78" y1="12.7" x2="17.78" y2="63.5" width="0.1524" layer="91"/>
<junction x="17.78" y="63.5"/>
</segment>
</net>
<net name="10" class="0">
<segment>
<pinref part="ROT1" gate="G$1" pin="SW+"/>
<pinref part="SW1" gate="G$1" pin="SIG2"/>
<wire x1="38.1" y1="63.5" x2="50.8" y2="63.5" width="0.1524" layer="91"/>
<wire x1="50.8" y1="63.5" x2="50.8" y2="83.82" width="0.1524" layer="91"/>
<pinref part="U$10" gate="G$1" pin="D10"/>
<wire x1="53.34" y1="12.7" x2="50.8" y2="12.7" width="0.1524" layer="91"/>
<wire x1="50.8" y1="12.7" x2="50.8" y2="63.5" width="0.1524" layer="91"/>
<junction x="50.8" y="63.5"/>
</segment>
</net>
<net name="TX" class="0">
<segment>
<pinref part="U$10" gate="G$1" pin="TX"/>
<wire x1="0" y1="-5.08" x2="-7.62" y2="-5.08" width="0.1524" layer="91"/>
<wire x1="-7.62" y1="-5.08" x2="-7.62" y2="38.1" width="0.1524" layer="91"/>
<wire x1="-7.62" y1="38.1" x2="10.16" y2="38.1" width="0.1524" layer="91"/>
<pinref part="ROT0" gate="G$1" pin="B"/>
<wire x1="10.16" y1="38.1" x2="10.16" y2="43.18" width="0.1524" layer="91"/>
</segment>
</net>
<net name="20" class="0">
<segment>
<pinref part="ROT0" gate="G$1" pin="A"/>
<wire x1="0" y1="43.18" x2="0" y2="27.94" width="0.1524" layer="91"/>
<pinref part="U$10" gate="G$1" pin="A2"/>
<wire x1="0" y1="27.94" x2="22.86" y2="27.94" width="0.1524" layer="91"/>
<wire x1="22.86" y1="27.94" x2="22.86" y2="12.7" width="0.1524" layer="91"/>
</segment>
</net>
<net name="19" class="0">
<segment>
<pinref part="U$10" gate="G$1" pin="A1"/>
<wire x1="27.94" y1="12.7" x2="27.94" y2="38.1" width="0.1524" layer="91"/>
<pinref part="ROT1" gate="G$1" pin="B"/>
<wire x1="27.94" y1="38.1" x2="38.1" y2="38.1" width="0.1524" layer="91"/>
<wire x1="38.1" y1="38.1" x2="38.1" y2="43.18" width="0.1524" layer="91"/>
</segment>
</net>
<net name="18" class="0">
<segment>
<pinref part="U$10" gate="G$1" pin="A0"/>
<wire x1="33.02" y1="12.7" x2="33.02" y2="35.56" width="0.1524" layer="91"/>
<pinref part="ROT2" gate="G$1" pin="B"/>
<wire x1="33.02" y1="35.56" x2="66.04" y2="35.56" width="0.1524" layer="91"/>
<wire x1="66.04" y1="35.56" x2="66.04" y2="43.18" width="0.1524" layer="91"/>
</segment>
</net>
<net name="GND" class="0">
<segment>
<pinref part="SW4" gate="G$1" pin="SIG1"/>
<wire x1="111.76" y1="88.9" x2="111.76" y2="83.82" width="0.1524" layer="91"/>
<pinref part="SW3" gate="G$1" pin="SIG1"/>
<wire x1="83.82" y1="88.9" x2="83.82" y2="83.82" width="0.1524" layer="91"/>
<wire x1="83.82" y1="88.9" x2="111.76" y2="88.9" width="0.1524" layer="91"/>
<junction x="83.82" y="88.9"/>
<pinref part="SW2" gate="G$1" pin="SIG1"/>
<wire x1="55.88" y1="88.9" x2="55.88" y2="83.82" width="0.1524" layer="91"/>
<wire x1="55.88" y1="88.9" x2="83.82" y2="88.9" width="0.1524" layer="91"/>
<junction x="55.88" y="88.9"/>
<pinref part="SW1" gate="G$1" pin="SIG1"/>
<wire x1="27.94" y1="88.9" x2="27.94" y2="83.82" width="0.1524" layer="91"/>
<wire x1="27.94" y1="88.9" x2="55.88" y2="88.9" width="0.1524" layer="91"/>
<junction x="27.94" y="88.9"/>
<pinref part="SW0" gate="G$1" pin="SIG1"/>
<wire x1="0" y1="83.82" x2="0" y2="88.9" width="0.1524" layer="91"/>
<wire x1="0" y1="88.9" x2="27.94" y2="88.9" width="0.1524" layer="91"/>
<pinref part="ROT0" gate="G$1" pin="SW-"/>
<wire x1="0" y1="63.5" x2="0" y2="83.82" width="0.1524" layer="91"/>
<junction x="0" y="83.82"/>
<pinref part="ROT1" gate="G$1" pin="SW-"/>
<wire x1="27.94" y1="63.5" x2="27.94" y2="83.82" width="0.1524" layer="91"/>
<junction x="27.94" y="83.82"/>
<pinref part="ROT2" gate="G$1" pin="SW-"/>
<wire x1="55.88" y1="63.5" x2="55.88" y2="83.82" width="0.1524" layer="91"/>
<junction x="55.88" y="83.82"/>
<pinref part="ROT3" gate="G$1" pin="SW-"/>
<wire x1="83.82" y1="63.5" x2="83.82" y2="83.82" width="0.1524" layer="91"/>
<junction x="83.82" y="83.82"/>
<pinref part="ROT4" gate="G$1" pin="SW-"/>
<wire x1="111.76" y1="63.5" x2="111.76" y2="83.82" width="0.1524" layer="91"/>
<junction x="111.76" y="83.82"/>
<pinref part="U$10" gate="G$1" pin="GND2"/>
<wire x1="15.24" y1="-5.08" x2="15.24" y2="-15.24" width="0.1524" layer="91"/>
<wire x1="15.24" y1="-15.24" x2="15.24" y2="-50.8" width="0.1524" layer="91"/>
<wire x1="15.24" y1="-50.8" x2="73.66" y2="-50.8" width="0.1524" layer="91"/>
<pinref part="U$1" gate="G$1" pin="GND"/>
<wire x1="73.66" y1="-50.8" x2="73.66" y2="-45.72" width="0.1524" layer="91"/>
<pinref part="U$10" gate="G$1" pin="GND1"/>
<wire x1="10.16" y1="-5.08" x2="15.24" y2="-5.08" width="0.1524" layer="91"/>
<junction x="15.24" y="-5.08"/>
<pinref part="U$10" gate="G$1" pin="GND"/>
<wire x1="2.54" y1="12.7" x2="2.54" y2="30.48" width="0.1524" layer="91"/>
<wire x1="2.54" y1="30.48" x2="-20.32" y2="30.48" width="0.1524" layer="91"/>
<wire x1="-20.32" y1="30.48" x2="-20.32" y2="-15.24" width="0.1524" layer="91"/>
<wire x1="-20.32" y1="-15.24" x2="15.24" y2="-15.24" width="0.1524" layer="91"/>
<junction x="15.24" y="-15.24"/>
<pinref part="ROT0" gate="G$1" pin="C"/>
<pinref part="ROT1" gate="G$1" pin="C"/>
<wire x1="5.08" y1="43.18" x2="33.02" y2="43.18" width="0.1524" layer="91"/>
<pinref part="ROT2" gate="G$1" pin="C"/>
<wire x1="33.02" y1="43.18" x2="60.96" y2="43.18" width="0.1524" layer="91"/>
<junction x="33.02" y="43.18"/>
<pinref part="ROT3" gate="G$1" pin="C"/>
<wire x1="60.96" y1="43.18" x2="88.9" y2="43.18" width="0.1524" layer="91"/>
<junction x="60.96" y="43.18"/>
<pinref part="ROT4" gate="G$1" pin="C"/>
<wire x1="88.9" y1="43.18" x2="116.84" y2="43.18" width="0.1524" layer="91"/>
<junction x="88.9" y="43.18"/>
<wire x1="5.08" y1="43.18" x2="2.54" y2="43.18" width="0.1524" layer="91"/>
<wire x1="2.54" y1="43.18" x2="2.54" y2="30.48" width="0.1524" layer="91"/>
<junction x="5.08" y="43.18"/>
<junction x="2.54" y="30.48"/>
<pinref part="S1" gate="G$1" pin="1"/>
<wire x1="73.66" y1="-50.8" x2="78.74" y2="-50.8" width="0.1524" layer="91"/>
<wire x1="78.74" y1="-50.8" x2="78.74" y2="-66.04" width="0.1524" layer="91"/>
<junction x="73.66" y="-50.8"/>
<wire x1="0" y1="88.9" x2="-20.32" y2="88.9" width="0.1524" layer="91"/>
<wire x1="-20.32" y1="88.9" x2="-20.32" y2="30.48" width="0.1524" layer="91"/>
<junction x="0" y="88.9"/>
<junction x="-20.32" y="30.48"/>
<pinref part="J1" gate="G$1" pin="3"/>
<wire x1="78.74" y1="-50.8" x2="144.78" y2="-50.8" width="0.1524" layer="91"/>
<wire x1="144.78" y1="-50.8" x2="144.78" y2="-7.62" width="0.1524" layer="91"/>
<junction x="78.74" y="-50.8"/>
</segment>
</net>
<net name="LEDOUT" class="0">
<segment>
<pinref part="U$10" gate="G$1" pin="D9"/>
<wire x1="55.88" y1="-5.08" x2="144.78" y2="-5.08" width="0.1524" layer="91"/>
<pinref part="J1" gate="G$1" pin="2"/>
</segment>
</net>
</nets>
</sheet>
</sheets>
</schematic>
</drawing>
</eagle>
